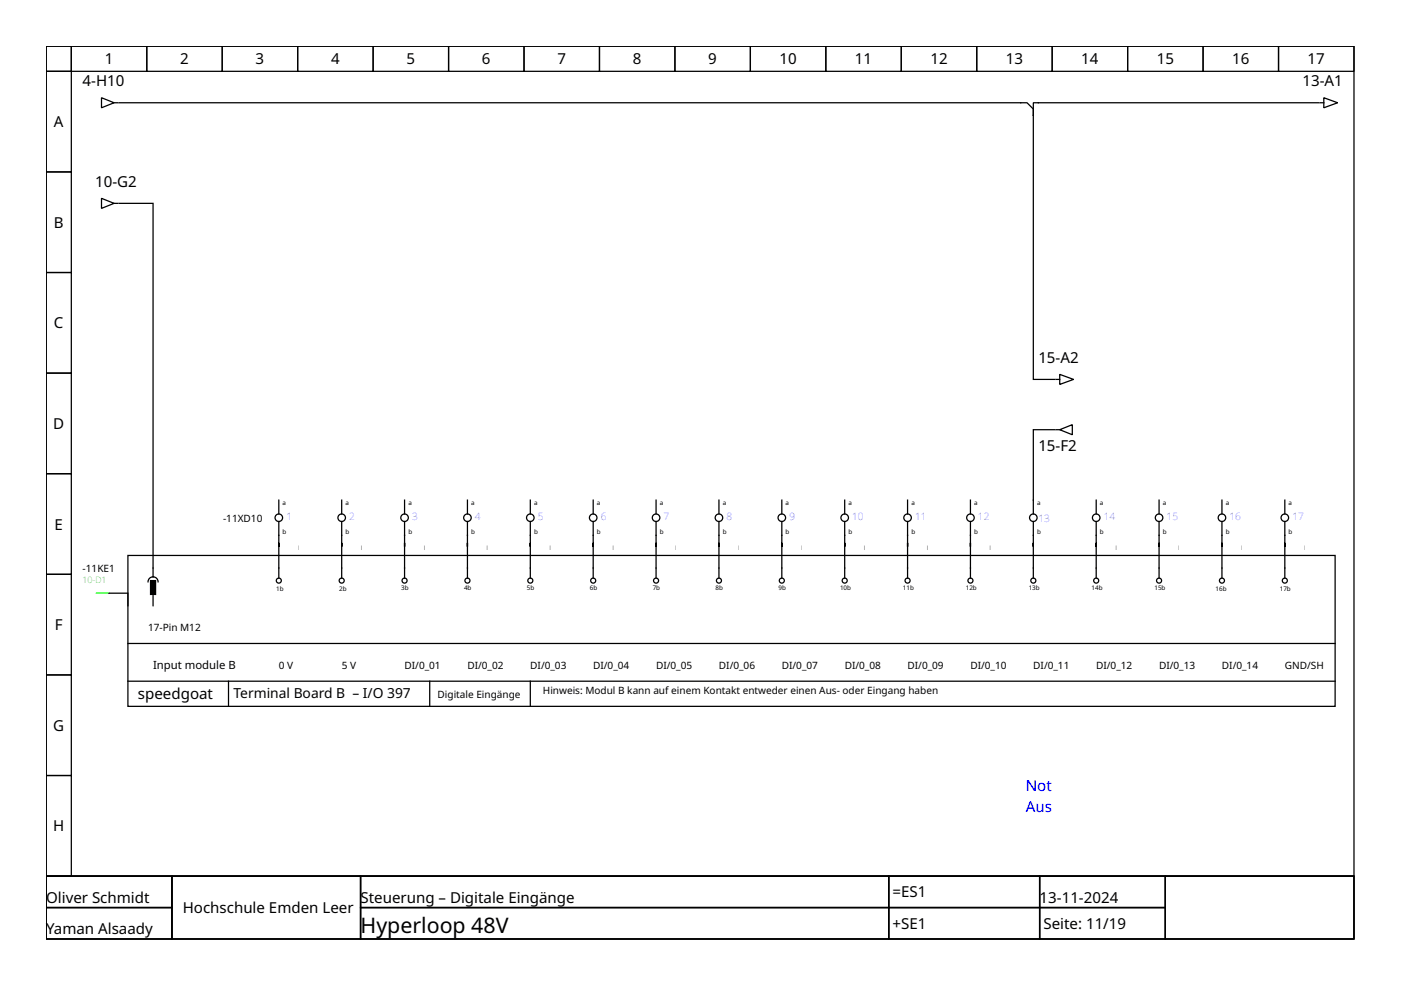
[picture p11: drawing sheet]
<svg xmlns="http://www.w3.org/2000/svg" width="297mm" height="210mm" viewBox="0 0 297 210" stroke-linecap="round" stroke-linejoin="round" font-family="sans-serif">
<g fill="none" stroke="#000" stroke-width=".27">
<path d="M9.8 9.8h277.3v176h-277.3zM9.8 9.8h5.3v5.3h-5.3zM9.8 15.1h5.3v21.4h-5.3zM15.1 9.8h16v5.3h-16zM31.1 9.8h16v5.3h-16zM47.1 9.8h16v5.3h-16zM63.1 9.8h16v5.3h-16zM79.1 9.8h16v5.3h-16zM95.1 9.8h16v5.3h-16zM111.1 9.8h16v5.3h-16zM127.1 9.8h16v5.3h-16zM143.1 9.8h16v5.3h-16z"/>
<path d="M159.1 9.8h16v5.3h-16zM175.1 9.8h16v5.3h-16zM191.1 9.8h16v5.3h-16zM207.1 9.8h16v5.3h-16zM223.1 9.8h16v5.3h-16zM239.1 9.8h16v5.3h-16zM255.1 9.8h16v5.3h-16zM271.1 9.8h16v5.3h-16zM9.8 36.5h5.3v21.3h-5.3zM21.5 20.7l2.7 1.1-2.7 1.1zM24.2 21.8h.8M25.3 21.8h192.5l1.3 1.3v1.4"/>
<path d="M219.1 24.5v55.9h4.5M279.6 21.8h-60.5v2.7M279.9 21.8h.8M280.7 20.7l2.9 1.1-2.9 1.1zM9.8 57.8h5.3v21.3h-5.3zM21.5 42.1l2.7 1-2.7 1.1zM24.2 43.1h.8M25.3 43.1h7.2v79.2M9.8 79.1h5.3v21.3h-5.3zM224.7 79.4l2.9 1-2.9 1.1zM223.6 91.1h-4.5v17.9M223.9 80.4h.8"/>
<path d="M223.9 91.1h.8M224.7 91.1l2.6-1.1v2.2zM9.8 100.4h5.3v21.4h-5.3zM27.1 117.8h256v32h-256zM59.1 110.6v12M59.1 106v3M72.4 110.6v12M72.4 106v3M85.8 110.6v12M85.8 106v3M99.1 110.6v12M99.1 106v3"/>
<path d="M112.4 110.6v12M112.4 106v3M125.8 110.6v12M125.8 106v3M139.1 110.6v12M139.1 106v3M152.4 110.6v12M152.4 106v3M165.8 110.6v12M165.8 106v3M179.1 110.6v12M179.1 106v3"/>
<path d="M192.4 110.6v12M192.4 106v3M205.8 110.6v12M205.8 106v3M219.1 110.6v12M232.4 110.6v12M232.4 106v3M245.7 110.6v12M245.7 106v3M259.1 110.6v12M259.1 106v3M272.4 110.6v12"/>
<path d="M272.4 106v3M9.8 121.8h5.3v21.3h-5.3zM23.1 125.8h4v2.6M27.1 136.4h256M32.5 122.3a1.07 1.07 0 0 0-1.1 1.1M32.5 122.3a1.07 1.07 0 0 1 1 1.1M32.5 126.3v2.1M9.8 143.1h5.3v21.3h-5.3zM27.1 144.4h256M48.4 144.4v5.4M91.1 144.4v5.4M112.4 144.4v5.4"/>
<path d="M9.8 164.4h5.3v21.4h-5.3zM9.8 185.8h277.3v13.3h-277.3zM9.8 185.8h26.7v6.6h-26.7zM9.8 192.4h26.7v6.7h-26.7zM36.5 185.8h39.9v13.3h-39.9zM76.4 185.8h112v6.6h-112zM76.4 192.4h112v6.7h-112zM188.4 185.8h32v6.6h-32zM188.4 192.4h32v6.7h-32zM220.4 185.8h26.7v6.6h-26.7zM220.4 192.4h26.7v6.7h-26.7zM247.1 185.8h40v13.3h-40z"/>
<circle cx="59.1" cy="109.8" r=".8"/>
<circle cx="72.4" cy="109.8" r=".8"/>
<circle cx="85.8" cy="109.8" r=".8"/>
<circle cx="99.1" cy="109.8" r=".8"/>
<circle cx="112.4" cy="109.8" r=".8"/>
<circle cx="125.8" cy="109.8" r=".8"/>
<circle cx="139.1" cy="109.8" r=".8"/>
<circle cx="152.4" cy="109.8" r=".8"/>
<circle cx="165.8" cy="109.8" r=".8"/>
<circle cx="179.1" cy="109.8" r=".8"/>
<circle cx="192.4" cy="109.8" r=".8"/>
<circle cx="205.8" cy="109.8" r=".8"/>
<circle cx="219.1" cy="109.8" r=".8"/>
<circle cx="232.4" cy="109.8" r=".8"/>
<circle cx="245.7" cy="109.8" r=".8"/>
<circle cx="259.1" cy="109.8" r=".8"/>
<circle cx="272.4" cy="109.8" r=".8"/>
<circle cx="59.1" cy="123.1" r=".53"/>
<circle cx="72.4" cy="123.1" r=".53"/>
<circle cx="85.8" cy="123.1" r=".53"/>
<circle cx="99.1" cy="123.1" r=".53"/>
<circle cx="112.4" cy="123.1" r=".53"/>
<circle cx="125.8" cy="123.1" r=".53"/>
<circle cx="139.1" cy="123.1" r=".53"/>
<circle cx="152.4" cy="123.1" r=".53"/>
<circle cx="165.8" cy="123.1" r=".53"/>
<circle cx="179.1" cy="123.1" r=".53"/>
<circle cx="192.4" cy="123.1" r=".53"/>
<circle cx="205.8" cy="123.1" r=".53"/>
<circle cx="219.1" cy="123.1" r=".53"/>
<circle cx="232.4" cy="123.1" r=".53"/>
<circle cx="245.7" cy="123.1" r=".53"/>
<circle cx="259.1" cy="123.1" r=".53"/>
<circle cx="272.4" cy="123.1" r=".53"/>
</g>
<path d="M31.9 123.1h1.1v2.9h-1.1z" fill-rule="evenodd" fill="#000" stroke="#000" stroke-width=".27"/>
<path d="M20.5 125.8h2.6" fill="none" stroke="#0f0" stroke-width=".27"/>
<text font-size="4.5" x="76.4" y="197.8">Hyperloop 48V</text>
<g font-size="3.2">
<text x="22.2" y="13.7">1</text>
<text x="38.2" y="13.7">2</text>
<text x="54.2" y="13.7">3</text>
<text x="70.2" y="13.7">4</text>
<text x="86.2" y="13.7">5</text>
<text x="102.2" y="13.7">6</text>
<text x="118.2" y="13.7">7</text>
<text x="134.2" y="13.7">8</text>
<text x="150.2" y="13.7">9</text>
<text x="165.3" y="13.7">10</text>
<text x="181.3" y="13.7">11</text>
<text x="197.3" y="13.7">12</text>
<text x="213.3" y="13.7">13</text>
<text x="229.3" y="13.7">14</text>
<text x="245.2" y="13.7">15</text>
<text x="261.2" y="13.7">16</text>
<text x="277.2" y="13.7">17</text>
<text x="17.5" y="18.3">4-H10</text>
<text x="276.1" y="18.3">13-A1</text>
<text x="11.4" y="27">A</text>
<text x="20.2" y="39.7">10-G2</text>
<text x="11.4" y="48.3">B</text>
<text x="11.4" y="69.6">C</text>
<text x="220.2" y="77">15-A2</text>
<text x="11.3" y="91">D</text>
<text x="220.2" y="95.6">15-F2</text>
<text x="11.6" y="112.3">E</text>
<text x="11.6" y="133.6">F</text>
<text x="29.3" y="148.2">speedgoat</text>
<text x="11.3" y="155">G</text>
<text x="11.3" y="176.3">H</text>
<text x="9.8" y="191.4">Oliver Schmidt</text>
<text x="76.4" y="191.4">Steuerung – Digitale Eingänge</text>
<text x="189.3" y="190.3">=ES1</text>
<text x="220.4" y="191.4">13-11-2024</text>
<text x="38.7" y="193.6">Hochschule Emden Leer</text>
<text x="189.3" y="197">+SE1</text>
<text x="221.2" y="197">Seite: 11/19</text>
<text x="9.8" y="198">Yaman Alsaady</text>
</g>
<g font-size="3.2" fill="#00f">
<text x="217.5" y="167.6">Not</text>
<text x="217.5" y="172.2">Aus</text>
</g>
<text font-size="2.9" x="49.5" y="147.9">Terminal Board B – I/O 397</text>
<g font-size="2.4">
<text x="63.1" y="116.6" transform="rotate(-90 63.1 116.6)">_</text>
<text x="76.4" y="116.6" transform="rotate(-90 76.4 116.6)">_</text>
<text x="89.8" y="116.6" transform="rotate(-90 89.8 116.6)">_</text>
<text x="103.1" y="116.6" transform="rotate(-90 103.1 116.6)">_</text>
<text x="116.4" y="116.6" transform="rotate(-90 116.4 116.6)">_</text>
<text x="129.8" y="116.6" transform="rotate(-90 129.8 116.6)">_</text>
<text x="143.1" y="116.6" transform="rotate(-90 143.1 116.6)">_</text>
<text x="156.4" y="116.6" transform="rotate(-90 156.4 116.6)">_</text>
<text x="169.8" y="116.6" transform="rotate(-90 169.8 116.6)">_</text>
<text x="183.1" y="116.6" transform="rotate(-90 183.1 116.6)">_</text>
<text x="196.4" y="116.6" transform="rotate(-90 196.4 116.6)">_</text>
<text x="209.8" y="116.6" transform="rotate(-90 209.8 116.6)">_</text>
<text x="236.4" y="116.6" transform="rotate(-90 236.4 116.6)">_</text>
<text x="249.7" y="116.6" transform="rotate(-90 249.7 116.6)">_</text>
<text x="263.1" y="116.6" transform="rotate(-90 263.1 116.6)">_</text>
<text x="276.4" y="116.6" transform="rotate(-90 276.4 116.6)">_</text>
<text x="32.5" y="141.8">Input module B</text>
</g>
<g font-size="2.1">
<text x="47.3" y="110.6">-11XD10</text>
<text x="17.5" y="121.2">-11KE1</text>
<text x="31.4" y="133.7">17-Pin M12</text>
<text x="59.1" y="141.8">0 V</text>
<text x="72.4" y="141.8">5 V</text>
<text x="85.8" y="141.8">DI/0_01</text>
<text x="99.1" y="141.8">DI/0_02</text>
<text x="112.4" y="141.8">DI/0_03</text>
<text x="125.8" y="141.8">DI/0_04</text>
<text x="139.1" y="141.8">DI/0_05</text>
<text x="152.4" y="141.8">DI/0_06</text>
<text x="165.8" y="141.8">DI/0_07</text>
<text x="179.1" y="141.8">DI/0_08</text>
<text x="192.4" y="141.8">DI/0_09</text>
<text x="205.8" y="141.8">DI/0_10</text>
<text x="219.1" y="141.8">DI/0_11</text>
<text x="232.4" y="141.8">DI/0_12</text>
<text x="245.7" y="141.8">DI/0_13</text>
<text x="259.1" y="141.8">DI/0_14</text>
<text x="272.4" y="141.8">GND/SH</text>
<text x="92.8" y="148">Digitale Eingänge</text>
<text x="115.1" y="147.1">Hinweis: Modul B kann auf einem Kontakt entweder einen Aus- oder Eingang haben</text>
</g>
<g font-size="2.1" fill="#00f">
<text x="60.7" y="110.3">1</text>
<text x="74" y="110.3">2</text>
<text x="87.4" y="110.3">3</text>
<text x="100.7" y="110.3">4</text>
<text x="114" y="110.3">5</text>
<text x="127.4" y="110.3">6</text>
<text x="140.7" y="110.3">7</text>
<text x="154" y="110.3">8</text>
<text x="167.4" y="110.3">9</text>
<text x="180.7" y="110.3">10</text>
<text x="194" y="110.3">11</text>
<text x="207.4" y="110.3">12</text>
<text x="220.2" y="110.6">13</text>
<text x="234" y="110.3">14</text>
<text x="247.3" y="110.3">15</text>
<text x="260.7" y="110.3">16</text>
<text x="274" y="110.3">17</text>
</g>
<text font-size="1.9" fill="#0a0" x="17.5" y="123.6">10-D1</text>
<g font-size="1.3">
<text x="59.9" y="107.1">a</text>
<text x="73.2" y="107.1">a</text>
<text x="86.6" y="107.1">a</text>
<text x="99.9" y="107.1">a</text>
<text x="113.2" y="107.1">a</text>
<text x="126.6" y="107.1">a</text>
<text x="139.9" y="107.1">a</text>
<text x="153.2" y="107.1">a</text>
<text x="166.6" y="107.1">a</text>
<text x="179.9" y="107.1">a</text>
<text x="193.2" y="107.1">a</text>
<text x="206.6" y="107.1">a</text>
<text x="219.9" y="107.1">a</text>
<text x="233.2" y="107.1">a</text>
<text x="246.5" y="107.1">a</text>
<text x="259.9" y="107.1">a</text>
<text x="273.2" y="107.1">a</text>
<text x="59.9" y="113.2">b</text>
<text x="73.2" y="113.2">b</text>
<text x="86.6" y="113.2">b</text>
<text x="99.9" y="113.2">b</text>
<text x="113.2" y="113.2">b</text>
<text x="126.6" y="113.2">b</text>
<text x="139.9" y="113.2">b</text>
<text x="153.2" y="113.2">b</text>
<text x="166.6" y="113.2">b</text>
<text x="179.9" y="113.2">b</text>
<text x="193.2" y="113.2">b</text>
<text x="206.6" y="113.2">b</text>
<text x="219.9" y="113.2">b</text>
<text x="233.2" y="113.2">b</text>
<text x="246.5" y="113.2">b</text>
<text x="259.9" y="113.2">b</text>
<text x="273.2" y="113.2">b</text>
<text x="58.6" y="125.2">1b</text>
<text x="71.9" y="125.2">2b</text>
<text x="85.1" y="125.2">3b</text>
<text x="98.4" y="125.2">4b</text>
<text x="111.7" y="125.2">5b</text>
<text x="125" y="125.2">6b</text>
<text x="138.4" y="125.2">7b</text>
<text x="151.7" y="125.2">8b</text>
<text x="165" y="125.2">9b</text>
<text x="178.1" y="125.2">10b</text>
<text x="191.4" y="125.2">11b</text>
<text x="204.8" y="125.2">12b</text>
<text x="218.1" y="125.2">13b</text>
<text x="231.4" y="125.2">14b</text>
<text x="244.8" y="125.2">15b</text>
<text x="257.7" y="125.2">16b</text>
<text x="271.3" y="125.2">17b</text>
</g>
</svg>
